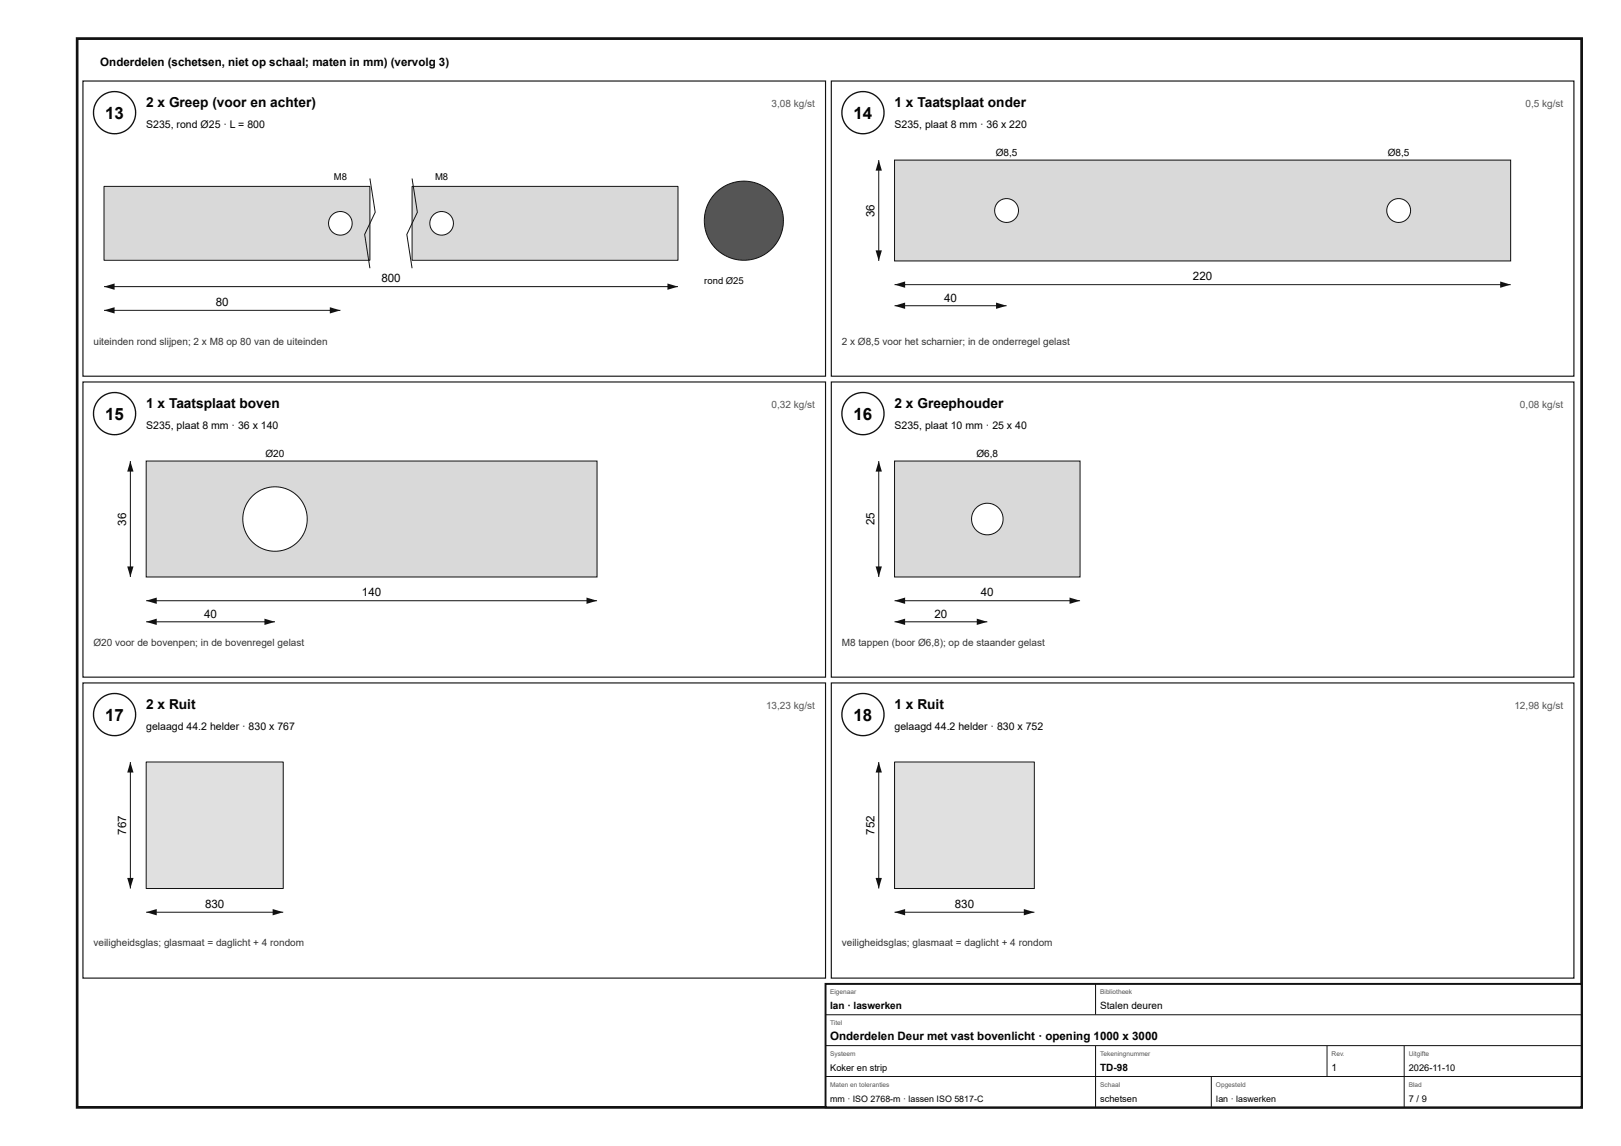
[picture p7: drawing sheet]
<svg xmlns="http://www.w3.org/2000/svg" width="420mm" height="297mm" viewBox="0 0 420 297" stroke-linecap="round" stroke-linejoin="round" font-family="sans-serif">
<path d="M20 10h390v277h-390z" fill="none" stroke="#111" stroke-width=".7" stroke-linecap="butt"/>
<path d="M21.5 21h192.5v76.5h-192.5z" fill="none" stroke="#111" stroke-width=".3"/>
<circle cx="29.7" cy="29.2" r="5.5" fill="#fff"/>
<circle cx="29.7" cy="29.2" r="5.5" fill="none" stroke="#111" stroke-width=".35"/>
<path d="M27 48.3h68.9v19.2h-68.9z" fill="#d7dadc"/>
<path d="M27 48.3h68.9v19.2h-68.9z" fill="none" stroke="#111" stroke-width=".26"/>
<path d="M106.8 48.3h68.9v19.2h-68.9z" fill="#d7dadc"/>
<path d="M95.9 46.3l1.4 8.7-2.8 5.8 1.4 8.7M106.8 48.3h68.9v19.2h-68.9zM106.8 46.3l1.4 8.7-2.7 5.8 1.3 8.7M27 74.3h148.7" fill="none" stroke="#111" stroke-width=".26"/>
<g fill="#111">
<path d="M27 74.3l2.7-.8v1.6z"/>
<path d="M173 73.5l2.7 .8-2.7 .8z"/>
</g>
<circle cx="88.2" cy="57.9" r="3.1" fill="#fff"/>
<circle cx="88.2" cy="57.9" r="3.1" fill="none" stroke="#111" stroke-width=".26"/>
<circle cx="114.5" cy="57.9" r="3.1" fill="#fff"/>
<g fill="none" stroke="#111" stroke-width=".26">
<path d="M27 80.4h61.2"/>
<circle cx="114.5" cy="57.9" r="3.1"/>
</g>
<g fill="#111">
<path d="M27 80.4l2.7-.8v1.6z"/>
<path d="M85.5 79.6l2.7 .8-2.7 .8z"/>
</g>
<circle cx="192.8" cy="57.2" r="10.2" fill="#555"/>
<circle cx="192.8" cy="57.2" r="10.2" fill="none" stroke="#111" stroke-width=".26"/>
<path d="M215.5 21h192.5v76.5h-192.5z" fill="none" stroke="#111" stroke-width=".3"/>
<circle cx="223.7" cy="29.2" r="5.5" fill="#fff"/>
<circle cx="223.7" cy="29.2" r="5.5" fill="none" stroke="#111" stroke-width=".35"/>
<path d="M231.9 41.5h159.7v26.1h-159.7z" fill="#d7dadc"/>
<path d="M231.9 41.5h159.7v26.1h-159.7z" fill="none" stroke="#111" stroke-width=".26"/>
<circle cx="260.9" cy="54.6" r="3.1" fill="#fff"/>
<circle cx="260.9" cy="54.6" r="3.1" fill="none" stroke="#111" stroke-width=".26"/>
<circle cx="362.6" cy="54.6" r="3.1" fill="#fff"/>
<g fill="none" stroke="#111" stroke-width=".26">
<path d="M231.9 73.8h159.7"/>
<circle cx="362.6" cy="54.6" r="3.1"/>
</g>
<g fill="#111">
<path d="M231.9 73.8l2.7-.9v1.7z"/>
<path d="M388.9 72.9l2.7 .9-2.7 .8z"/>
</g>
<path d="M227.8 41.5v26.1" fill="none" stroke="#111" stroke-width=".26"/>
<g fill="#111">
<path d="M227.8 41.5l.8 2.7h-1.6z"/>
<path d="M227 64.9h1.6l-.8 2.7z"/>
</g>
<path d="M231.9 79.2h29" fill="none" stroke="#111" stroke-width=".26"/>
<g fill="#111">
<path d="M231.9 79.2l2.7-.8v1.7z"/>
<path d="M258.2 78.4l2.7 .8-2.7 .9z"/>
</g>
<path d="M21.5 99h192.5v76.5h-192.5z" fill="none" stroke="#111" stroke-width=".3"/>
<circle cx="29.7" cy="107.2" r="5.5" fill="#fff"/>
<circle cx="29.7" cy="107.2" r="5.5" fill="none" stroke="#111" stroke-width=".35"/>
<path d="M37.9 119.5h116.9v30h-116.9z" fill="#d7dadc"/>
<path d="M37.9 119.5h116.9v30h-116.9z" fill="none" stroke="#111" stroke-width=".26"/>
<circle cx="71.3" cy="134.5" r="8.3" fill="#fff"/>
<g fill="none" stroke="#111" stroke-width=".26">
<path d="M37.9 155.7h116.9"/>
<circle cx="71.3" cy="134.5" r="8.3"/>
</g>
<g fill="#111">
<path d="M37.9 155.7l2.7-.8v1.6z"/>
<path d="M152 154.9l2.8 .8-2.8 .8z"/>
</g>
<path d="M33.8 119.5v30" fill="none" stroke="#111" stroke-width=".26"/>
<g fill="#111">
<path d="M33.8 119.5l.8 2.7h-1.6z"/>
<path d="M33 146.8h1.6l-.8 2.7z"/>
</g>
<path d="M37.9 161.2h33.4" fill="none" stroke="#111" stroke-width=".26"/>
<g fill="#111">
<path d="M37.9 161.2l2.7-.9v1.7z"/>
<path d="M68.5 160.3l2.8 .9-2.8 .8z"/>
</g>
<path d="M215.5 99h192.5v76.5h-192.5z" fill="none" stroke="#111" stroke-width=".3"/>
<circle cx="223.7" cy="107.2" r="5.5" fill="#fff"/>
<circle cx="223.7" cy="107.2" r="5.5" fill="none" stroke="#111" stroke-width=".35"/>
<path d="M231.9 119.5h48.1v30h-48.1z" fill="#d7dadc"/>
<path d="M231.9 119.5h48.1v30h-48.1z" fill="none" stroke="#111" stroke-width=".26"/>
<circle cx="255.9" cy="134.5" r="4.1" fill="#fff"/>
<g fill="none" stroke="#111" stroke-width=".26">
<path d="M231.9 155.7h48.1"/>
<circle cx="255.9" cy="134.5" r="4.1"/>
</g>
<g fill="#111">
<path d="M231.9 155.7l2.7-.8v1.6z"/>
<path d="M277.2 154.9l2.8 .8-2.8 .8z"/>
</g>
<path d="M227.8 119.5v30" fill="none" stroke="#111" stroke-width=".26"/>
<g fill="#111">
<path d="M227.8 119.5l.8 2.7h-1.6z"/>
<path d="M227 146.8h1.6l-.8 2.7z"/>
</g>
<path d="M231.9 161.2h24" fill="none" stroke="#111" stroke-width=".26"/>
<g fill="#111">
<path d="M231.9 161.2l2.7-.9v1.7z"/>
<path d="M253.2 160.3l2.7 .9-2.7 .8z"/>
</g>
<path d="M21.5 177h192.5v76.5h-192.5z" fill="none" stroke="#111" stroke-width=".3"/>
<circle cx="29.7" cy="185.2" r="5.5" fill="#fff"/>
<circle cx="29.7" cy="185.2" r="5.5" fill="none" stroke="#111" stroke-width=".35"/>
<path d="M37.9 197.5h35.5v32.8h-35.5z" fill="#d6e4e9"/>
<path d="M37.9 197.5h35.5v32.8h-35.5zM37.9 236.4h35.5" fill="none" stroke="#111" stroke-width=".26"/>
<g fill="#111">
<path d="M37.9 236.4l2.7-.8v1.6z"/>
<path d="M70.7 235.6l2.7 .8-2.7 .8z"/>
</g>
<path d="M33.8 197.5v32.8" fill="none" stroke="#111" stroke-width=".26"/>
<g fill="#111">
<path d="M33.8 197.5l.8 2.7h-1.6z"/>
<path d="M33 227.5h1.6l-.8 2.8z"/>
</g>
<path d="M215.5 177h192.5v76.5h-192.5z" fill="none" stroke="#111" stroke-width=".3"/>
<circle cx="223.7" cy="185.2" r="5.5" fill="#fff"/>
<circle cx="223.7" cy="185.2" r="5.5" fill="none" stroke="#111" stroke-width=".35"/>
<path d="M231.9 197.5h36.2v32.8h-36.2z" fill="#d6e4e9"/>
<path d="M231.9 197.5h36.2v32.8h-36.2zM231.9 236.4h36.2" fill="none" stroke="#111" stroke-width=".26"/>
<g fill="#111">
<path d="M231.9 236.4l2.7-.8v1.6z"/>
<path d="M265.4 235.6l2.7 .8-2.7 .8z"/>
</g>
<path d="M227.8 197.5v32.8" fill="none" stroke="#111" stroke-width=".26"/>
<g fill="#111">
<path d="M227.8 197.5l.8 2.7h-1.6z"/>
<path d="M227 227.5h1.6l-.8 2.8z"/>
</g>
<path d="M214 255h196v32h-196z" fill="#fff"/>
<path d="M214 255h196v32h-196z" fill="none" stroke="#111" stroke-width=".5"/>
<path d="M284 255v8M214 263h196M214 271h196M214 279h196M284 271v16M314 279v8M344 271v8M364 271v16" fill="none" stroke="#111" stroke-width=".26"/>
<g font-size="4.4">
<text x="27.3" y="30.8">13</text>
<text x="221.3" y="30.8">14</text>
<text x="27.3" y="108.8">15</text>
<text x="221.3" y="108.8">16</text>
<text x="27.3" y="186.8">17</text>
<text x="221.3" y="186.8">18</text>
</g>
<g font-size="3.6">
<text x="37.9" y="27.8">2 x Greep (voor en achter)</text>
<text x="231.9" y="27.8">1 x Taatsplaat onder</text>
<text x="37.9" y="105.8">1 x Taatsplaat boven</text>
<text x="231.9" y="105.8">2 x Greephouder</text>
<text x="37.9" y="183.8">2 x Ruit</text>
<text x="231.9" y="183.8">1 x Ruit</text>
</g>
<g font-size="3">
<text x="26" y="17">Onderdelen (schetsen, niet op schaal; maten in mm) (vervolg 3)</text>
<text x="226.7" y="56.2" transform="rotate(-90 226.7 56.2)">36</text>
<text x="98.9" y="73.2">800</text>
<text x="309.2" y="72.7">220</text>
<text x="55.9" y="79.3">80</text>
<text x="244.7" y="78.1">40</text>
<text x="32.7" y="136.2" transform="rotate(-90 32.7 136.2)">36</text>
<text x="226.7" y="136.2" transform="rotate(-90 226.7 136.2)">25</text>
<text x="93.8" y="154.6">140</text>
<text x="254.3" y="154.6">40</text>
<text x="52.9" y="160.1">40</text>
<text x="242.2" y="160.1">20</text>
<text x="32.7" y="216.4" transform="rotate(-90 32.7 216.4)">767</text>
<text x="226.7" y="216.4" transform="rotate(-90 226.7 216.4)">752</text>
<text x="53.1" y="235.3">830</text>
<text x="247.5" y="235.3">830</text>
<text x="215.2" y="269.6">Onderdelen Deur met vast bovenlicht · opening 1000 x 3000</text>
</g>
<g font-size="2.7">
<text x="37.9" y="33.3">S235, rond Ø25 · L = 800</text>
<text x="231.9" y="33.3">S235, plaat 8 mm · 36 x 220</text>
<text x="37.9" y="111.3">S235, plaat 8 mm · 36 x 140</text>
<text x="231.9" y="111.3">S235, plaat 10 mm · 25 x 40</text>
<text x="37.9" y="189.3">gelaagd 44.2 helder · 830 x 767</text>
<text x="231.9" y="189.3">gelaagd 44.2 helder · 830 x 752</text>
</g>
<g font-size="2.6" fill="#555">
<text x="200" y="27.8">3,08 kg/st</text>
<text x="395.5" y="27.8">0,5 kg/st</text>
<text x="200" y="105.8">0,32 kg/st</text>
<text x="394" y="105.8">0,08 kg/st</text>
<text x="198.6" y="183.8">13,23 kg/st</text>
<text x="392.6" y="183.8">12,98 kg/st</text>
</g>
<g font-size="2.6">
<text x="258.1" y="40.4">Ø8,5</text>
<text x="359.8" y="40.4">Ø8,5</text>
<text x="68.8" y="118.4">Ø20</text>
<text x="253.1" y="118.4">Ø6,8</text>
<text x="215.2" y="261.6">Ian · laswerken</text>
<text x="285.2" y="261.6">Stalen deuren</text>
<text x="285.2" y="277.6">TD-98</text>
<text x="345.2" y="277.6">1</text>
</g>
<g font-size="2.6" fill="#333">
<text x="24.2" y="89.3">uiteinden rond slijpen; 2 x M8 op 80 van de uiteinden</text>
<text x="218.2" y="89.3">2 x Ø8,5 voor het scharnier; in de onderregel gelast</text>
<text x="24.2" y="167.3">Ø20 voor de bovenpen; in de bovenregel gelast</text>
<text x="218.2" y="167.3">M8 tappen (boor Ø6,8); op de staander gelast</text>
<text x="24.2" y="245.3">veiligheidsglas; glasmaat = daglicht + 4 rondom</text>
<text x="218.2" y="245.3">veiligheidsglas; glasmaat = daglicht + 4 rondom</text>
</g>
<g font-size="2.5">
<text x="86.5" y="46.7">M8</text>
<text x="112.8" y="46.7">M8</text>
<text x="182.6" y="73.6">rond Ø25</text>
</g>
<g font-size="2.4">
<text x="215.2" y="277.6">Koker en strip</text>
<text x="365.2" y="277.6">2026-11-10</text>
<text x="285.2" y="285.6">schetsen</text>
<text x="365.2" y="285.6">7 / 9</text>
</g>
<g font-size="2.3">
<text x="215.2" y="285.6">mm · ISO 2768-m · lassen ISO 5817-C</text>
<text x="315.2" y="285.6">Ian · laswerken</text>
</g>
<g font-size="1.7" fill="#555">
<text x="215.2" y="257.6">Eigenaar</text>
<text x="285.2" y="257.6">Bibliotheek</text>
<text x="215.2" y="265.6">Titel</text>
<text x="215.2" y="273.6">Systeem</text>
<text x="285.2" y="273.6">Tekeningnummer</text>
<text x="345.2" y="273.6">Rev.</text>
<text x="365.2" y="273.6">Uitgifte</text>
<text x="215.2" y="281.6">Maten en toleranties</text>
<text x="285.2" y="281.6">Schaal</text>
<text x="315.2" y="281.6">Opgesteld</text>
<text x="365.2" y="281.6">Blad</text>
</g>
</svg>
